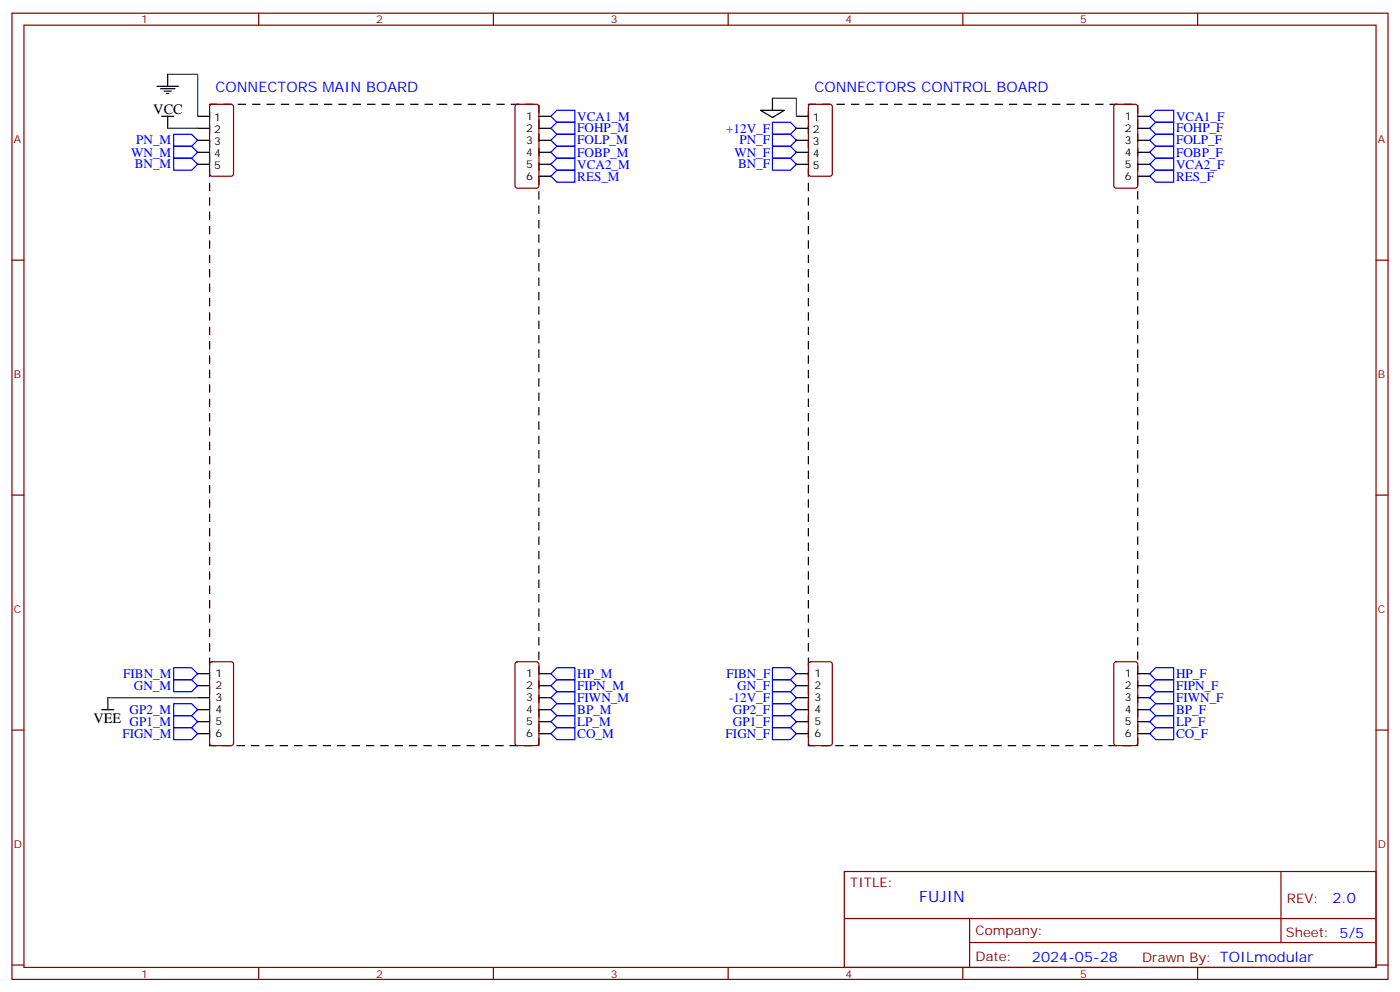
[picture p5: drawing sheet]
<svg xmlns="http://www.w3.org/2000/svg" width="412mm" height="292mm" viewBox="0 0 412 292" stroke-linecap="round" stroke-linejoin="round" font-family="sans-serif">
<g fill="none" stroke="#870000" stroke-width=".35">
<path d="M3.5 3.9h405.4v284.3h-405.4zM7.1 7.4h398.2v277.3h-398.2zM76.2 3.9v3.5M145.3 3.9v3.5M214.5 3.9v3.5M283.6 3.9v3.5M352.8 3.9v3.5M62 30.9l.4-.2h5.7l.6 .4 .1 20.1-.5 .6-5.9 .1-.6-.5-.1-20zM151.9 30.9l.5-.2h5.6l.7 .4v23.6l-.4 .6-5.9 .1-.7-.5v-23.5zM238.4 30.9l.4-.2h5.7l.6 .4 .1 20.1-.5 .6-5.9 .1-.6-.5-.1-20zM328.3 30.9l.5-.2h5.6l.7 .4v23.6l-.4 .6-5.9 .1-.7-.5v-23.5zM3.5 76.6h3.6"/>
<path d="M405.3 76.6h3.6M3.5 145.7h3.6M405.3 145.7h3.6M62 194.9l.4-.2h5.7l.6 .5 .1 23.5-.5 .7h-5.9l-.6-.4-.1-23.6zM151.9 194.9l.5-.2h5.6l.7 .5v23.5l-.4 .7h-5.9l-.7-.4v-23.6zM238.4 194.9l.4-.2h5.7l.6 .5 .1 23.5-.5 .7h-5.9l-.6-.4-.1-23.6zM328.3 194.9l.5-.2h5.6l.7 .5v23.5l-.4 .7h-5.9l-.7-.4v-23.6zM3.5 214.8h3.6M405.3 214.8h3.6M248.7 256.5h156.6v28.2h-156.6zM377.3 256.5v20.9M248.7 270.3h156.5"/>
<path d="M285.6 277.4h119.6M285.6 270.3v14.1M3.5 284h3.6M76.2 284.7v3.5M145.3 284.7v3.5M214.5 284.7v3.5M283.6 284.7v3.5M352.8 284.7v3.5M405.3 284h3.6"/>
</g>
<g fill="none" stroke="#00f" stroke-width=".35">
<path d="M51.2 39.5h5.2l1.8 1.8-1.8 1.7h-5.2zM162.3 34.2l1.7-1.7h5.3v3.5h-5.3zM164 36h5.3v3.5h-5.3l-1.7-1.8zM227.5 39.5h5.3l1.8 1.8-1.8 1.7h-5.3zM227.5 36h5.3l1.8 1.7-1.8 1.8h-5.3zM338.7 34.2l1.7-1.7h5.3v3.5h-5.3zM338.7 37.7l1.7-1.7h5.3v3.5h-5.3zM51.2 43h5.2l1.8 1.8-1.8 1.8h-5.2zM51.2 46.6h5.2l1.8 1.7-1.8 1.8h-5.2zM162.3 51.9l1.7-1.8h5.3v3.5h-5.3zM162.3 48.3l1.7-1.7h5.3v3.5h-5.3zM162.3 44.8l1.7-1.8h5.3v3.6h-5.3z"/>
<path d="M162.3 41.3l1.7-1.8h5.3v3.5h-5.3zM227.5 43h5.3l1.8 1.8-1.8 1.8h-5.3zM227.5 46.6h5.3l1.8 1.7-1.8 1.8h-5.3zM338.7 51.9l1.7-1.8h5.3v3.5h-5.3zM338.7 48.3l1.7-1.7h5.3v3.5h-5.3zM338.7 44.8l1.7-1.8h5.3v3.6h-5.3zM338.7 41.3l1.7-1.8h5.3v3.5h-5.3zM51.2 196.5h5.2l1.8 1.8-1.8 1.7h-5.2zM162.3 198.3l1.7-1.8h5.3v3.5h-5.3zM227.5 196.5h5.3l1.8 1.8-1.8 1.7h-5.3zM338.7 198.3l1.7-1.8h5.3v3.5h-5.3zM51.2 200h5.2l1.8 1.8-1.8 1.8h-5.2z"/>
<path d="M51.2 210.6h5.2l1.8 1.8-1.8 1.7h-5.2zM51.2 207.1h5.2l1.8 1.7-1.8 1.8h-5.2zM51.2 214.1h5.2l1.8 1.8-1.8 1.8h-5.2zM162.3 215.9l1.7-1.8h5.3v3.6h-5.3zM162.3 212.4l1.7-1.8h5.3v3.5h-5.3zM162.3 205.3l1.7-1.7h5.3v3.5h-5.3zM164 207.1h5.3v3.5h-5.3l-1.7-1.8zM164 200h5.3v3.6h-5.3l-1.7-1.8zM227.5 200h5.3l1.8 1.8-1.8 1.8h-5.3zM227.5 210.6h5.3l1.8 1.8-1.8 1.7h-5.3zM227.5 207.1h5.3l1.8 1.7-1.8 1.8h-5.3zM227.5 203.6h5.3l1.8 1.7-1.8 1.8h-5.3z"/>
<path d="M227.5 214.1h5.3l1.8 1.8-1.8 1.8h-5.3zM338.7 215.9l1.7-1.8h5.3v3.6h-5.3zM338.7 208.8l1.7-1.7h5.3v3.5h-5.3zM338.7 212.4l1.7-1.8h5.3v3.5h-5.3zM338.7 205.3l1.7-1.7h5.3v3.5h-5.3zM338.7 201.8l1.7-1.8h5.3v3.6h-5.3z"/>
</g>
<g fill="none" stroke="#000" stroke-width=".35">
<path d="M46.2 25.4h6.4M47.3 26.1h4.2M47.6 34.2h3.6M48.3 26.8h2.1M49 27.5h.7M49.4 21.9v3.5M49.4 34.2v3.5M58.2 34.2h3.5M58.2 37.7h3.5M158.7 34.2h3.6M158.7 37.7h3.6M224 32.5h7.1l-3.6 2.1z"/>
<path d="M227.5 28.9v3.6M234.6 34.2h3.5M234.6 37.7h3.5M335.1 34.2h3.6M335.1 37.7h3.6M58.2 41.3h3.5M58.2 44.8h3.5M58.2 48.3h3.5M158.7 41.3h3.6M158.7 44.8h3.6M158.7 48.3h3.6M158.7 51.9h3.6"/>
<path d="M234.6 41.3h3.5M234.6 44.8h3.5M234.6 48.3h3.5M335.1 41.3h3.6M335.1 44.8h3.6M335.1 48.3h3.6M335.1 51.9h3.6M58.2 198.3h3.5M158.7 198.3h3.6M234.6 198.3h3.5M335.1 198.3h3.6M30 208.8h3.5"/>
<path d="M31.7 205.3v3.5M58.2 208.8h3.5M58.2 201.8h3.5M58.2 205.3h3.5M58.2 212.4h3.5M58.2 215.9h3.5M158.7 208.8h3.6M158.7 201.8h3.6M158.7 205.3h3.6M158.7 212.4h3.6M158.7 215.9h3.6M234.6 208.8h3.5"/>
<path d="M234.6 201.8h3.5M234.6 205.3h3.5M234.6 212.4h3.5M234.6 215.9h3.5M335.1 208.8h3.6M335.1 201.8h3.6M335.1 205.3h3.6M335.1 212.4h3.6M335.1 215.9h3.6"/>
</g>
<path d="M61.7 30.7h97v188.7h-97zM238.1 30.7h97v188.7h-97z" fill="none" stroke="#000" stroke-width=".35" stroke-dasharray="2.1 2.1"/>
<path d="M49.4 21.9h8.8v12.3M49.4 37.7h8.8M227.5 28.9h7.1v5.3M31.7 205.3h26.5" fill="none" stroke="#008700" stroke-width=".35"/>
<text font-size="4.6" fill="#00f" x="270.8" y="265.5">FUJIN</text>
<g font-size="4.2" fill="#00f">
<text x="63.5" y="27.2">CONNECTORS MAIN BOARD</text>
<text x="239.9" y="27.2">CONNECTORS CONTROL BOARD</text>
<text x="392.5" y="265.7">2.0</text>
<text x="304" y="283.1">2024-05-28</text>
</g>
<g font-size="4.2">
<text x="45.2" y="33.5">VCC</text>
<text x="27.5" y="212.7">VEE GP1_M</text>
</g>
<g font-size="3.9" fill="#00f">
<text x="170" y="35.5">VCA1_M</text>
<text x="346.4" y="35.5">VCA1_F</text>
<text x="170" y="39">FOHP_M</text>
<text x="213.9" y="39">+12V_F</text>
<text x="346.4" y="39">FOHP_F</text>
<text x="38.6" y="46.1">WN_M</text>
<text x="40.1" y="42.5">PN_M</text>
<text x="170" y="46.1">FOBP_M</text>
<text x="170" y="42.5">FOLP_M</text>
<text x="216.3" y="46.1">WN_F</text>
<text x="217.8" y="42.5">PN_F</text>
<text x="346.4" y="46.1">FOBP_F</text>
<text x="346.4" y="42.5">FOLP_F</text>
<text x="39.7" y="49.6">BN_M</text>
<text x="170" y="53.2">RES_M</text>
<text x="170" y="49.7">VCA2_M</text>
<text x="217.4" y="49.6">BN_F</text>
<text x="346.4" y="53.2">RES_F</text>
<text x="346.4" y="49.7">VCA2_F</text>
<text x="36.3" y="199.5">FIBN_M</text>
<text x="39.5" y="203">GN_M</text>
<text x="170" y="203.1">FIPN_M</text>
<text x="170" y="199.6">HP_M</text>
<text x="214" y="199.5">FIBN_F</text>
<text x="217.2" y="203">GN_F</text>
<text x="346.4" y="199.6">HP_F</text>
<text x="346.4" y="203.1">FIPN_F</text>
<text x="170" y="206.6">FIWN_M</text>
<text x="214.8" y="206.6">-12V_F</text>
<text x="346.4" y="206.6">FIWN_F</text>
<text x="38.2" y="210.1">GP2_M</text>
<text x="170" y="210.1">BP_M</text>
<text x="170" y="213.6">LP_M</text>
<text x="215.9" y="213.6">GP1_F</text>
<text x="215.9" y="210.1">GP2_F</text>
<text x="346.4" y="210.1">BP_F</text>
<text x="346.4" y="213.6">LP_F</text>
<text x="36.1" y="217.2">FIGN_M</text>
<text x="170" y="217.2">CO_M</text>
<text x="213.8" y="217.2">FIGN_F</text>
<text x="346.4" y="217.2">CO_F</text>
</g>
<g font-size="3.9" fill="#800">
<text x="250.5" y="261.1">TITLE:</text>
<text x="379.1" y="265.7">REV:</text>
<text x="287.4" y="275.3">Company:</text>
<text x="378.7" y="275.9">Sheet: 5/5</text>
<text x="287.4" y="282.9">Date:</text>
<text x="336.4" y="283">Drawn By: TOILmodular</text>
</g>
<g font-size="3.2" fill="#800">
<text x="41.6" y="6.9">1</text>
<text x="110.8" y="6.9">2</text>
<text x="179.9" y="6.9">3</text>
<text x="249.1" y="6.9">4</text>
<text x="318.2" y="6.9">5</text>
<text x="4.1" y="42">A</text>
<text x="405.9" y="42">A</text>
<text x="4.1" y="111.1">B</text>
<text x="405.9" y="111.1">B</text>
<text x="4.1" y="180.3">C</text>
<text x="405.9" y="180.3">C</text>
<text x="4.1" y="249.4">D</text>
<text x="405.9" y="249.4">D</text>
<text x="41.6" y="287.7">1</text>
<text x="110.8" y="287.7">2</text>
<text x="179.9" y="287.7">3</text>
<text x="249.1" y="287.7">4</text>
<text x="318.2" y="287.7">5</text>
</g>
<g font-size="3.2">
<text x="63" y="35.6">1</text>
<text x="155" y="35.3">1</text>
<text x="239.4" y="35.6">1</text>
<text x="331.4" y="35.3">1</text>
<text x="63" y="39.2">2</text>
<text x="155" y="38.8">2</text>
<text x="239.4" y="39.2">2</text>
<text x="331.4" y="38.8">2</text>
<text x="63" y="42.7">3</text>
<text x="63" y="46.2">4</text>
<text x="155" y="42.3">3</text>
<text x="155" y="45.9">4</text>
<text x="239.4" y="42.7">3</text>
<text x="239.4" y="46.2">4</text>
<text x="331.4" y="42.3">3</text>
<text x="331.4" y="45.9">4</text>
<text x="63" y="49.7">5</text>
<text x="155" y="49.4">5</text>
<text x="155" y="52.9">6</text>
<text x="239.4" y="49.7">5</text>
<text x="331.4" y="49.4">5</text>
<text x="331.4" y="52.9">6</text>
<text x="63.5" y="199.3">1</text>
<text x="63.5" y="202.8">2</text>
<text x="155" y="199.3">1</text>
<text x="155" y="202.8">2</text>
<text x="239.9" y="199.3">1</text>
<text x="239.9" y="202.8">2</text>
<text x="331.4" y="199.3">1</text>
<text x="331.4" y="202.8">2</text>
<text x="63.5" y="206.4">3</text>
<text x="63.5" y="209.9">4</text>
<text x="155" y="206.4">3</text>
<text x="155" y="209.9">4</text>
<text x="239.9" y="206.4">3</text>
<text x="239.9" y="209.9">4</text>
<text x="331.4" y="206.4">3</text>
<text x="331.4" y="209.9">4</text>
<text x="63.5" y="213.4">5</text>
<text x="155" y="213.4">5</text>
<text x="239.9" y="213.4">5</text>
<text x="331.4" y="213.4">5</text>
<text x="63.5" y="217">6</text>
<text x="155" y="217">6</text>
<text x="239.9" y="217">6</text>
<text x="331.4" y="217">6</text>
</g>
</svg>
